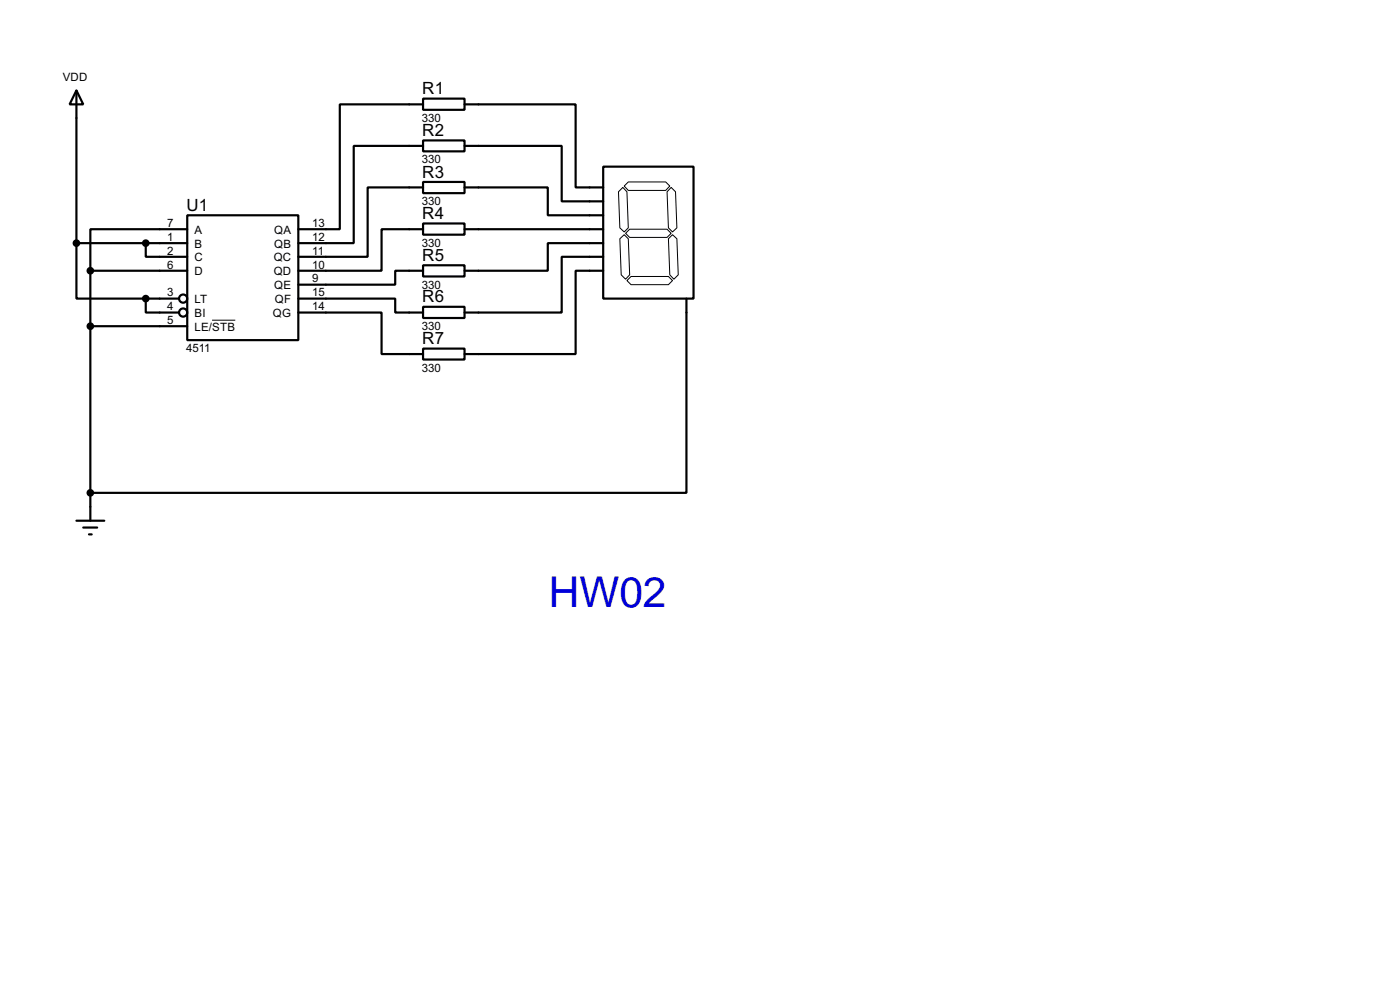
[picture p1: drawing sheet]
<svg xmlns="http://www.w3.org/2000/svg" width="256mm" height="180mm" viewBox="0 0 256 180" stroke-linecap="round" stroke-linejoin="round" font-family="sans-serif">
<g fill="none" stroke="#000" stroke-width=".4">
<path d="M14 16.6l1.3 2.5h-2.5zM14 16.6v27.9M77.5 18.1h7.6v2h-7.6zM77.5 19.1h-15.2v22.9h-7.6M85.1 19.1h20.4v15.2h5M34.3 39.4h20.4v22.9h-20.4zM77.5 25.7h7.6v2h-7.6zM77.5 33.3h7.6v2.1h-7.6zM77.5 26.7h-12.7v17.8h-10.1M77.5 34.3h-10.1v12.7h-12.7M85.1 26.7h17.8v10.2h7.6M85.1 34.3h15.3v5.1h10.1"/>
<path d="M110.5 30.5h16.6v24.2h-16.6zM14 44.5v10.2h12.7M14 44.5h20.3M16.6 59.7h17.7M16.6 49.6v45.7M16.6 49.6h17.7M26.7 44.5v2.5h7.6M26.7 54.7v2.5h6.1M26.7 54.7h6.1M34.3 42h-17.7v7.6M54.7 54.7h17.7v2.5h5.1M54.7 57.2h15.2v7.6h7.6"/>
<path d="M77.5 40.9h7.6v2.1h-7.6zM77.5 48.6h7.6v2h-7.6zM77.5 56.2h7.6v2h-7.6zM77.5 42h-7.6v7.6h-15.2M77.5 49.6h-5.1v2.5h-17.7M85.1 42h25.4M110.5 44.5h-10.1v5.1h-15.3M110.5 47h-7.6v10.2h-17.8M110.5 49.6h-5v15.2h-20.4M125.8 54.7v35.5h-109.2M77.5 63.8h7.6v2h-7.6zM14 95.3h5.1"/>
<path d="M15.3 96.6h2.5M16.3 97.8h.5"/>
<circle cx="33.5" cy="57.2" r=".75"/>
<circle cx="33.5" cy="54.7" r=".75"/>
</g>
<path d="M113.3 35.1l.8-.8 .8 .8 .2 6.6-.7 .8-.8-.8zM115.1 33.3h6.9l.7 .8-.7 .8h-6.9l-.7-.8zM123 34.3l.8 .8 .2 6.6-.8 .8-.7-.8-.3-6.6zM38.9 58.6h4.2M113.6 43.7l.8-.7 .7 .7 .3 6.6-.8 .8-.8-.8zM115.4 42h6.8l.8 .7-.8 .8h-6.8l-.8-.8zM115.6 50.6h6.9l.7 .8-.7 .7h-6.9l-.7-.7zM122.5 43.7l.7-.7 .8 .7 .3 6.6-.8 .8-.8-.8z" fill="none" stroke="#000" stroke-width=".18"/>
<g fill="#000" stroke="#000" stroke-width=".4">
<circle cx="14" cy="44.5" r=".5"/>
<circle cx="16.5" cy="49.6" r=".5"/>
<circle cx="16.5" cy="59.7" r=".5"/>
<circle cx="26.7" cy="44.5" r=".5"/>
<circle cx="26.7" cy="54.7" r=".5"/>
<circle cx="16.5" cy="90.2" r=".5"/>
</g>
<text font-size="7.8" fill="#0000d9" x="100.5" y="111.1">HW02</text>
<g font-size="3.5">
<text x="77.4" y="17.3">R1</text>
<text x="77.4" y="24.9">R2</text>
<text x="77.4" y="32.5">R3</text>
<text x="34.2" y="38.6">U1</text>
<text x="77.4" y="40.1">R4</text>
<text x="77.4" y="47.8">R5</text>
<text x="77.4" y="55.4">R6</text>
<text x="77.4" y="63">R7</text>
</g>
<g font-size="2.4">
<text x="11.5" y="14.8">VDD</text>
<text x="77.3" y="22.3">330</text>
<text x="77.3" y="29.9">330</text>
<text x="30.7" y="41.6">7</text>
<text x="57.2" y="41.6">13</text>
<text x="77.3" y="37.6">330</text>
<text x="30.7" y="44.1">1</text>
<text x="30.7" y="46.6">2</text>
<text x="35.6" y="42.7">A</text>
<text x="35.6" y="45.3">B</text>
<text x="35.6" y="47.8">C</text>
<text x="50.1" y="47.8">QC</text>
<text x="50.2" y="42.7">QA</text>
<text x="50.2" y="45.3">QB</text>
<text x="57.2" y="44.1">12</text>
<text x="57.2" y="46.6">11</text>
<text x="77.3" y="45.2">330</text>
<text x="30.7" y="49.2">6</text>
<text x="35.6" y="50.4">D</text>
<text x="50.1" y="50.4">QD</text>
<text x="50.2" y="52.9">QE</text>
<text x="57.2" y="49.2">10</text>
<text x="57.2" y="51.7">9</text>
<text x="77.3" y="52.8">330</text>
<text x="30.7" y="54.3">3</text>
<text x="30.7" y="56.8">4</text>
<text x="30.7" y="59.3">5</text>
<text x="35.6" y="55.4">LT</text>
<text x="35.6" y="58">BI</text>
<text x="50" y="58">QG</text>
<text x="50.3" y="55.4">QF</text>
<text x="57.2" y="54.3">15</text>
<text x="57.2" y="56.8">14</text>
<text x="34.1" y="64.5">4511</text>
<text x="35.6" y="60.5">LE/STB</text>
<text x="77.3" y="60.4">330</text>
<text x="77.3" y="68">330</text>
</g>
</svg>
